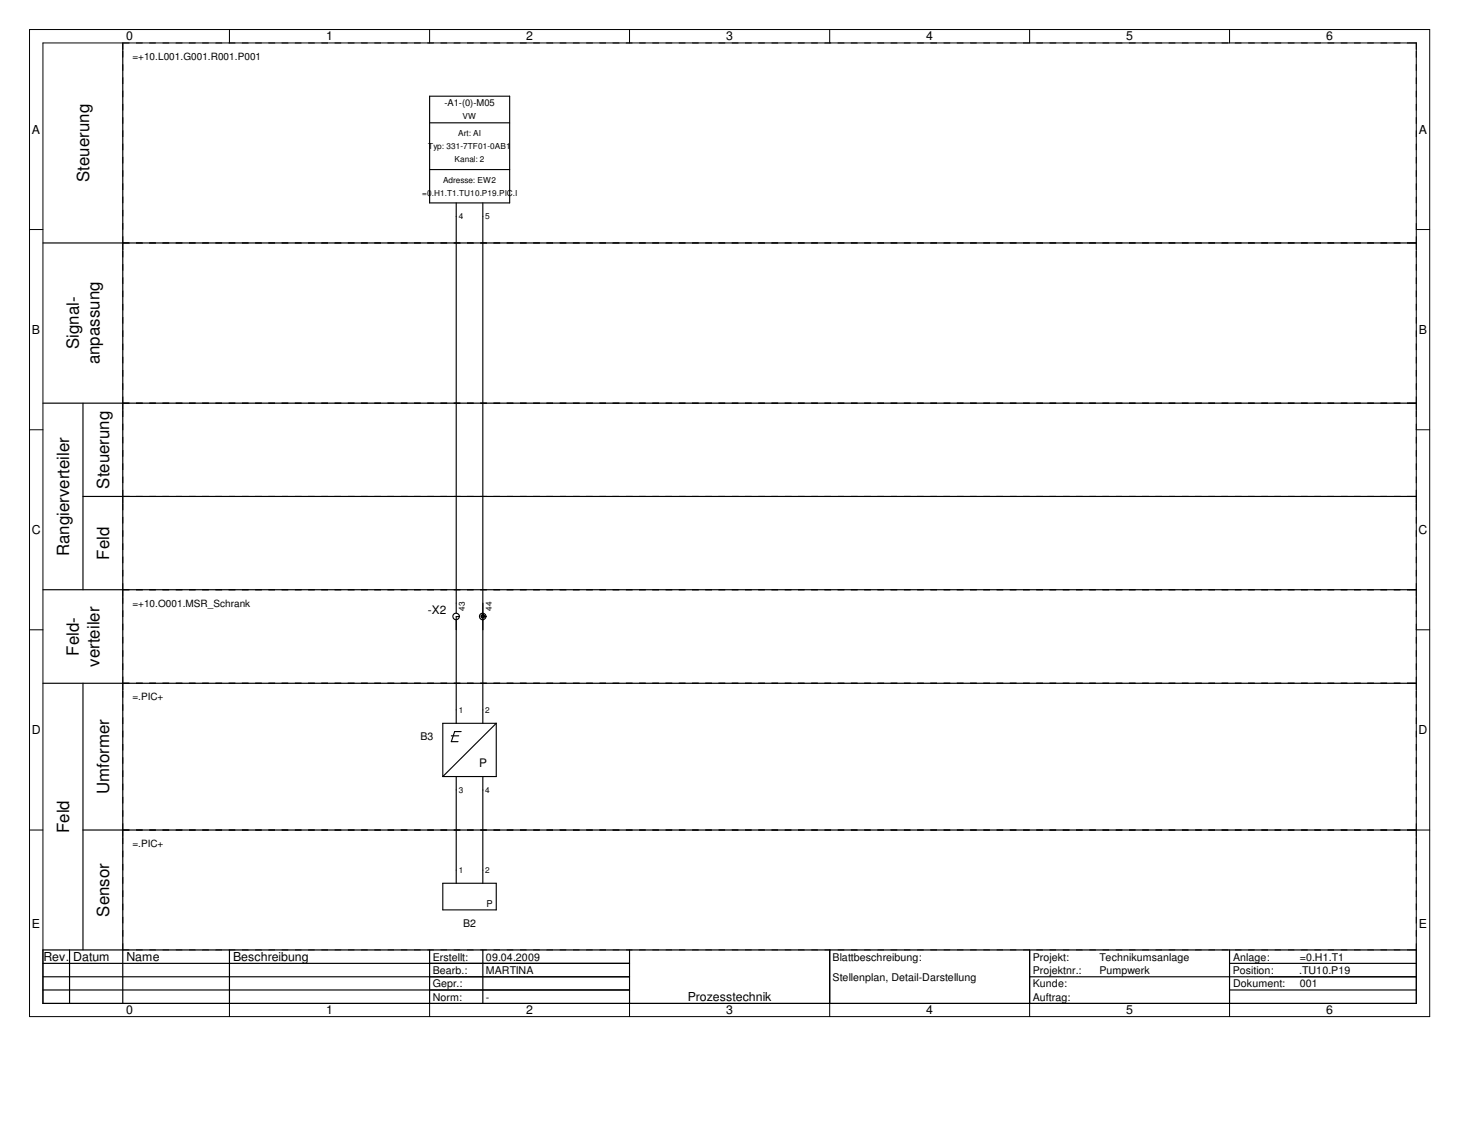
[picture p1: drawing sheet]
<svg xmlns="http://www.w3.org/2000/svg" width="279mm" height="216mm" viewBox="0 0 279 216" stroke-linecap="round" stroke-linejoin="round" font-family="sans-serif">
<g fill="none" stroke="#000" stroke-width=".19">
<path d="M5.6 5.6h265v186.8h-265zM8.1 8.1h260v181.8h-260zM23.2 8.1v1.3M43.4 5.6v2.5M81.3 5.6v2.5M119.2 5.6v2.5M157.1 5.6v2.5M194.9 5.6v2.5M232.7 5.6v2.5M5.6 43.4h2.5M23.2 46v1.2M266.8 46h1.3"/>
<path d="M268.1 43.4h2.5M23.2 76.3v1.2M266.8 76.3h1.3M5.6 81.3h2.5M23.2 93.9v1.3M266.8 93.9h1.3M268.1 81.3h2.5M5.6 119.2h2.5M23.2 111.6v1.3M266.8 111.6h1.3M268.1 119.2h2.5M23.2 129.3v1.3"/>
<path d="M266.8 129.3h1.3M5.6 157.1h2.5M23.2 157.1v1.2M266.8 157.1h3.8M266.8 179.7h1.3M43.4 189.9v2.5M81.3 189.9v2.5M119.2 189.9v2.5M157.1 189.9v2.5M194.9 189.9v2.5M232.7 189.9v2.5"/>
</g>
<g fill="none" stroke="#000" stroke-width=".22">
<path d="M23.2 8.1v181.8M8.1 46h260M8.1 76.3h260M15.7 76.3v35.3M15.7 93.9h252.4M8.1 111.6h260M8.1 129.3h260M15.7 129.3v50.4M15.7 157.1h252.4M8.1 179.7h260v10.2h-260zM13.2 179.7v10.2M43.4 179.7v10.2"/>
<path d="M81.3 179.7v10.2M91.4 179.7v10.2M119.2 179.7v10.2M157.1 179.7v10.2M194.9 179.7v10.2M232.7 179.7v10.2M8.1 184.8h111.1M8.1 182.3h111.1M8.1 187.3h111.1M194.9 184.8h73.2M232.7 182.3h35.4M232.7 187.3h35.4"/>
</g>
<g fill="none" stroke="#000" stroke-width=".19" stroke-dasharray="1.3 1.3" stroke-linecap="butt">
<path d="M23.2 8.1h243.6M23.2 46h243.6M23.2 46v-36.6M268.1 46v-36.6M23.2 76.3h243.6M23.2 76.3v-29.1M268.1 76.3v-29.1M23.2 93.9h243.6M23.2 93.9v-16.4M268.1 93.9v-16.4M23.2 111.6h243.6M23.2 111.6v-16.4"/>
<path d="M268.1 111.6v-16.4M23.2 129.3h243.6M23.2 129.3v-16.4M268.1 129.3v-16.4M23.2 157.1h243.6M23.2 157.1v-26.5M268.1 157.1v-26.5M23.2 179.7h243.6M23.2 179.7v-21.4M268.1 179.7v-21.4"/>
</g>
<g fill="none" stroke="#000" stroke-width=".21">
<path d="M81.3 18.2h15.2v20.2h-15.2zM81.3 23.2h15.2M81.3 32.1h15.2M86.4 38.4v77.6M91.4 38.4v98.5M87 116.7h-.6v20.2M91.4 116.7h.6M85.4 139.2h1.4M87.3 138.4h-1.2l-.7 1.9h1.3M93.9 136.9h-10.1v10M93.9 136.9v10h-10.1M93.9 136.9l-10.1 10"/>
<path d="M86.4 146.9v20.2M91.4 146.9v20.2M83.8 167.1h10.1v5.1h-10.1z"/>
<circle cx="86.3" cy="116.6" r=".62"/>
<circle cx="91.4" cy="116.6" r=".62"/>
</g>
<circle cx="91.4" cy="116.6" r=".29" fill="none" stroke="#000" stroke-width=".31"/>
<g font-size="3.2">
<text x="16.9" y="34.4" transform="rotate(-90 16.9 34.4)">Steuerung</text>
<text x="14.9" y="66.1" transform="rotate(-90 14.9 66.1)">Signal-</text>
<text x="18.8" y="69" transform="rotate(-90 18.8 69)">anpassung</text>
<text x="20.7" y="92.5" transform="rotate(-90 20.7 92.5)">Steuerung</text>
<text x="13.1" y="105.2" transform="rotate(-90 13.1 105.2)">Rangierverteiler</text>
<text x="20.7" y="105.9" transform="rotate(-90 20.7 105.9)">Feld</text>
<text x="14.9" y="124.1" transform="rotate(-90 14.9 124.1)">Feld-</text>
<text x="18.8" y="126.2" transform="rotate(-90 18.8 126.2)">verteiler</text>
<text x="20.7" y="150.2" transform="rotate(-90 20.7 150.2)">Umformer</text>
<text x="13.1" y="157.6" transform="rotate(-90 13.1 157.6)">Feld</text>
<text x="20.7" y="173.4" transform="rotate(-90 20.7 173.4)">Sensor</text>
</g>
<g font-size="2.3">
<text x="23.9" y="7.7">0</text>
<text x="61.7" y="7.7">1</text>
<text x="99.6" y="7.7">2</text>
<text x="137.5" y="7.7">3</text>
<text x="175.3" y="7.7">4</text>
<text x="213.2" y="7.7">5</text>
<text x="251" y="7.7">6</text>
<text x="6.1" y="25.4">A</text>
<text x="268.6" y="25.4">A</text>
<text x="6.1" y="63.2">B</text>
<text x="268.6" y="63.2">B</text>
<text x="6" y="101.1">C</text>
<text x="268.5" y="101.1">C</text>
<text x="6" y="138.9">D</text>
<text x="268.5" y="138.9">D</text>
<text x="6.1" y="175.6">E</text>
<text x="268.6" y="175.6">E</text>
<text x="8.2" y="181.9">Rev. Datum</text>
<text x="23.9" y="181.9">Name</text>
<text x="44.1" y="181.9">Beschreibung</text>
<text x="23.9" y="191.9">0</text>
<text x="61.7" y="191.9">1</text>
<text x="99.6" y="191.9">2</text>
<text x="130.2" y="189.4">Prozesstechnik</text>
<text x="137.5" y="191.9">3</text>
<text x="175.3" y="191.9">4</text>
<text x="213.2" y="191.9">5</text>
<text x="251" y="191.9">6</text>
</g>
<g font-size="2.2">
<text x="81" y="116.2">-X2</text>
<text x="90.7" y="145.2">P</text>
</g>
<g font-size="2">
<text x="79.6" y="140.1">B3</text>
<text x="87.7" y="175.4">B2</text>
<text x="81.9" y="184.3">Bearb.:</text>
<text x="81.9" y="181.8">Erstellt:</text>
<text x="92" y="181.8">09.04.2009</text>
<text x="92" y="184.3">MARTINA</text>
<text x="157.6" y="185.5">Stellenplan, Detail-Darstellung</text>
<text x="157.6" y="181.8">Blattbeschreibung:</text>
<text x="195.5" y="181.8">Projekt:</text>
<text x="195.5" y="184.3">Projektnr.:</text>
<text x="208.1" y="181.8">Technikumsanlage</text>
<text x="208.1" y="184.3">Pumpwerk</text>
<text x="233.3" y="184.3">Position:</text>
<text x="233.4" y="181.8">Anlage:</text>
<text x="246" y="184.3">.TU10.P19</text>
<text x="246" y="181.8">=0.H1.T1</text>
<text x="81.9" y="186.8">Gepr.:</text>
<text x="81.9" y="189.4">Norm:</text>
<text x="92" y="189.4">-</text>
<text x="195.5" y="186.8">Kunde:</text>
<text x="195.5" y="189.4">Auftrag:</text>
<text x="233.4" y="186.8">Dokument:</text>
<text x="246" y="186.8">001</text>
</g>
<g font-size="1.9">
<text x="25.1" y="11.3">=+10.L001.G001.R001.P001</text>
<text x="25.1" y="114.8">=+10.O001.MSR_Schrank</text>
<text x="25.1" y="132.5">=.PIC+</text>
<text x="25.1" y="160.3">=.PIC+</text>
</g>
<g font-size="1.8">
<text x="84.1" y="20.1">-A1-(0)-M05</text>
<text x="92.1" y="171.5">P</text>
</g>
<g font-size="1.6">
<text x="87.5" y="22.6">VW</text>
<text x="81.1" y="28.2">Typ: 331-7TF01-0AB1</text>
<text x="86.7" y="25.7">Art: AI</text>
<text x="83.9" y="34.5">Adresse: EW2</text>
<text x="86.1" y="30.7">Kanal: 2</text>
<text x="79.9" y="37">=0.H1.T1.TU10.P19.PIC.I</text>
<text x="86.8" y="41.5">4</text>
<text x="91.9" y="41.5">5</text>
<text x="88" y="115.6" transform="rotate(-90 88 115.6)">43</text>
<text x="93.1" y="115.6" transform="rotate(-90 93.1 115.6)">44</text>
<text x="86.8" y="134.9">1</text>
<text x="91.9" y="134.9">2</text>
<text x="86.8" y="150">3</text>
<text x="91.9" y="150">4</text>
<text x="86.8" y="165.2">1</text>
<text x="91.9" y="165.2">2</text>
</g>
</svg>
